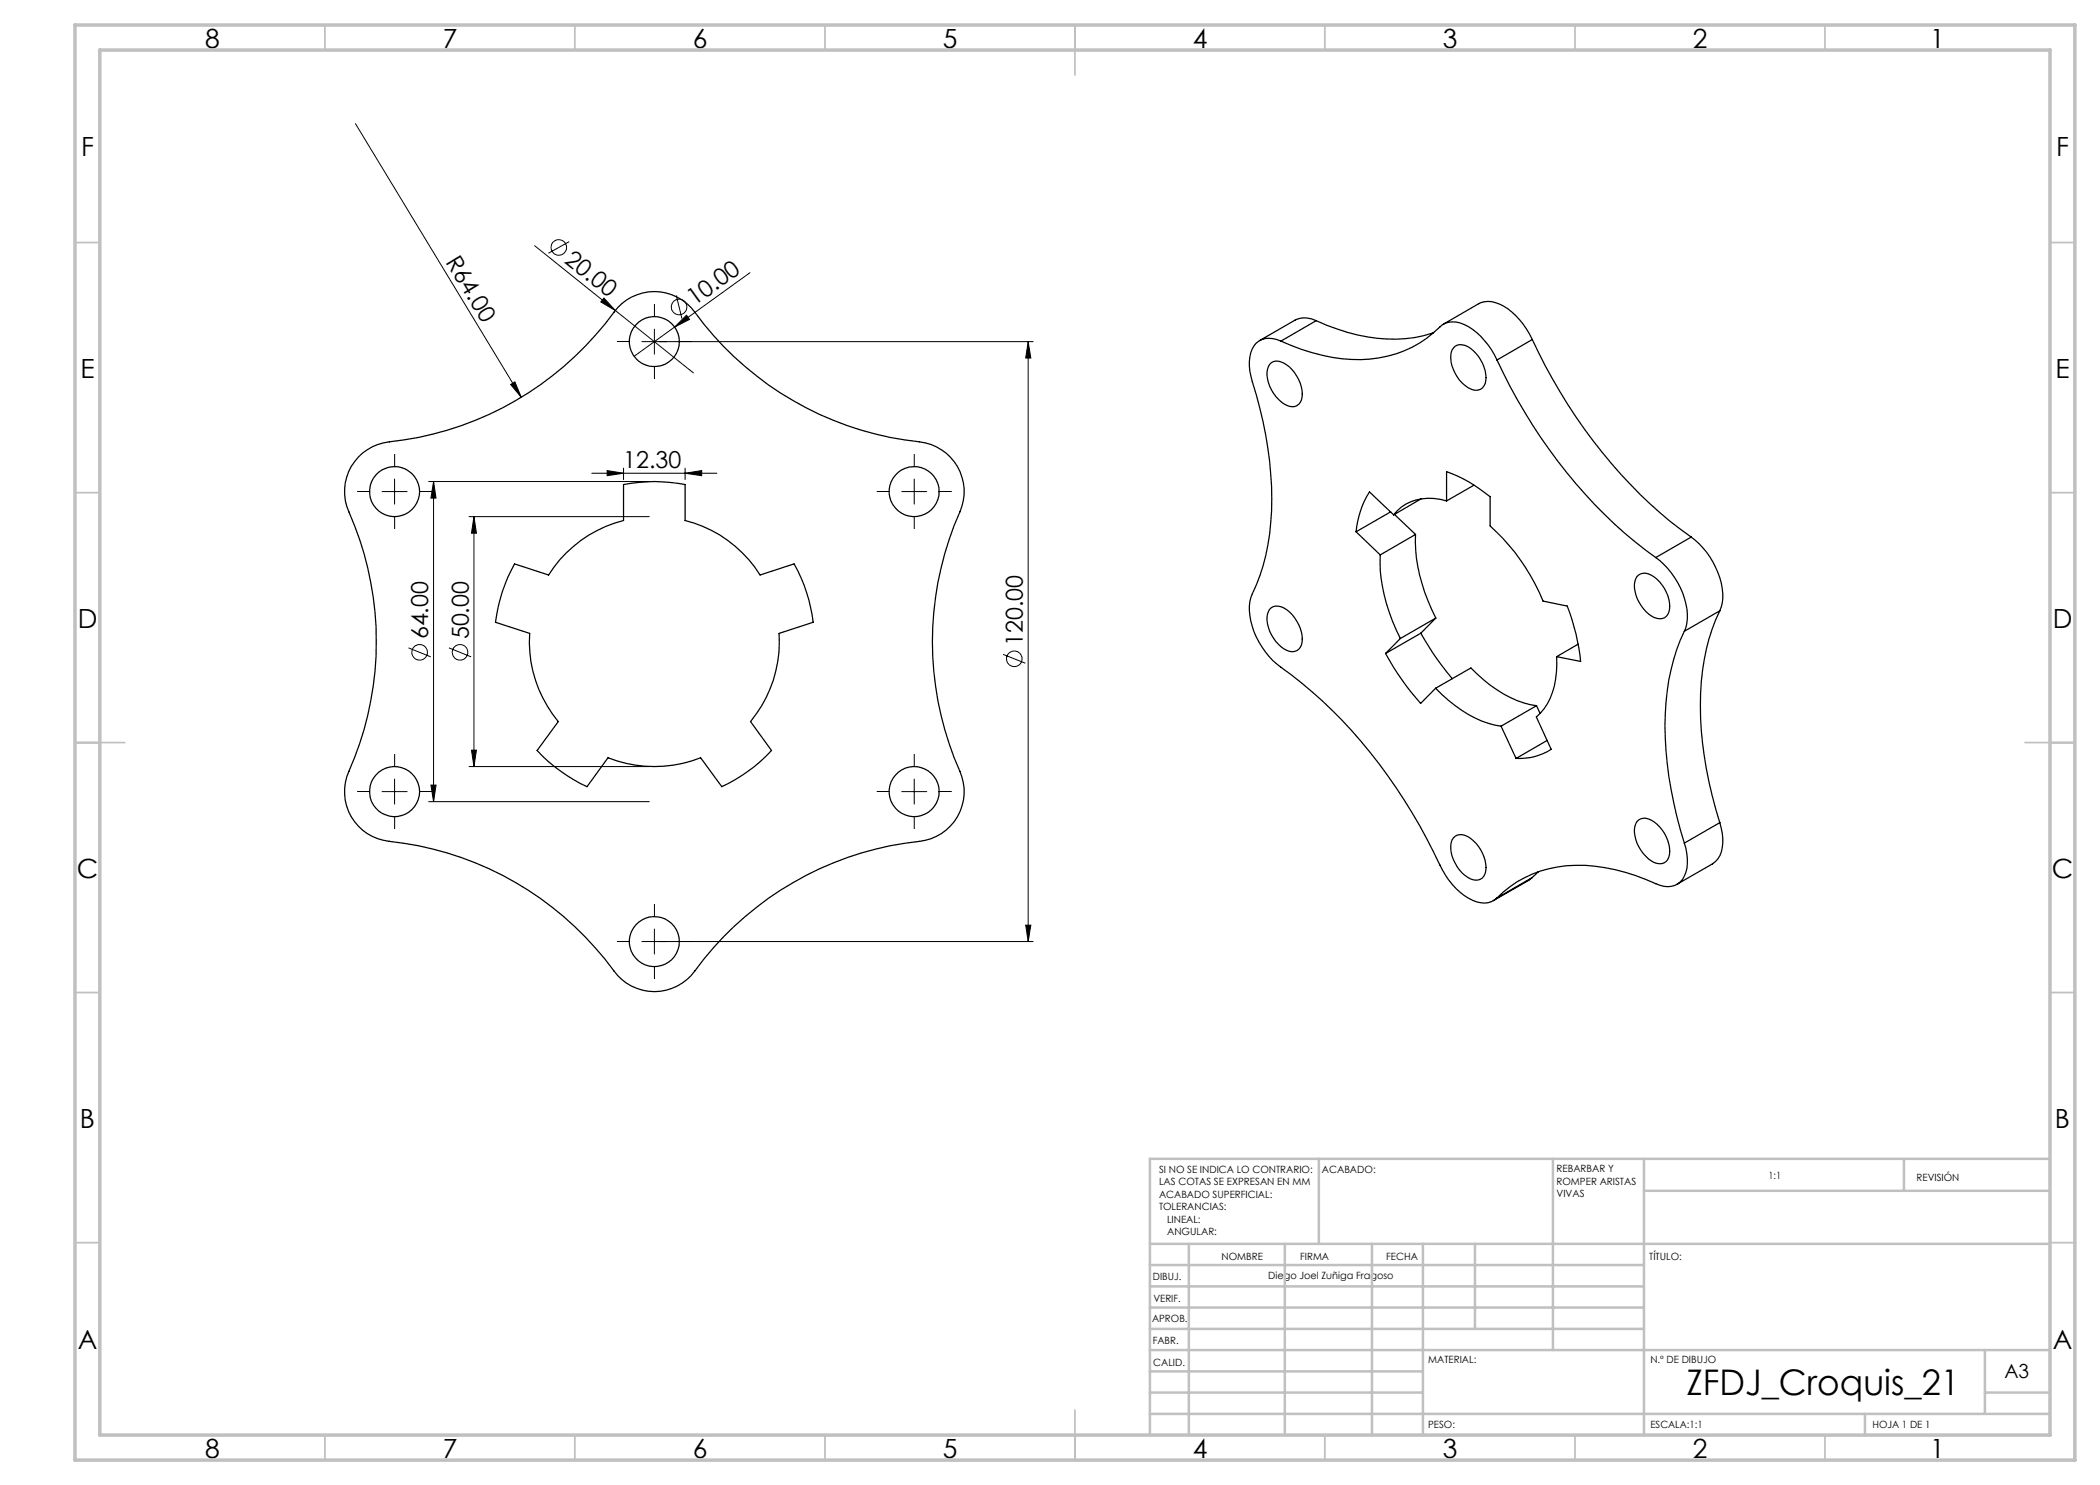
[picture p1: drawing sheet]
<svg xmlns="http://www.w3.org/2000/svg" width="420mm" height="297mm" viewBox="0 0 420 297" stroke-linecap="round" stroke-linejoin="round" font-family="sans-serif">
<g fill="none" stroke="#000" stroke-width=".25">
<path d="M253.9 72.9a2.1 2.1 0 0 1 2.9-.3 7.2 7.2 0 0 1 3.5 7.4 1.95 1.95 0 0 1-2.9 1.1 7.3 7.3 0 0 1-3.9-7.3zM256.2 68.2a34 34 0 0 0 19.6 3.4 22.3 22.3 0 0 0 12.7-6.7 4.8 4.8 0 0 1 5.2 .4 15.8 15.8 0 0 1 5.7 6.7M256.2 68.2a4.5 4.5 0 0 0-5 .4 7.2 7.2 0 0 0-1 6.7 77.1 77.1 0 0 1 3.9 29.2 40.1 40.1 0 0 1-3.9 14.9 12.7 12.7 0 0 0 2.2 10 17.1 17.1 0 0 0 5.9 5.6 103.8 103.8 0 0 1 30.2 39 12 12 0 0 0 7.6 6.5 3.7 3.7 0 0 0 3.3-.9M263.2 64.1a34.6 34.6 0 0 0 19.7 3.4l3.8-1M263.2 64.1a4.6 4.6 0 0 0-4.2-.1l-7.1 4.1M263.2 64.1l-7 4.1M288.7 64.8l7-4.1a4.9 4.9 0 0 1 5 .5 15.2 15.2 0 0 1 5.8 6.7M290.7 69.6a2.13 2.13 0 0 1 2.8-.3 7.3 7.3 0 0 1 3.5 7.4 2.15 2.15 0 0 1-3.5 .8 7.6 7.6 0 0 1-3.3-7zM299.4 72a102.3 102.3 0 0 0 29.7 38l2.1 1.5M306.5 67.9a103.6 103.6 0 0 0 27.6 36.4l4.1 3.1M306.5 67.9l-7.1 4.1M71.6 91.4a10.1 10.1 0 0 1 6.3-3 64.5 64.5 0 0 0 45.6-26.9 10 10 0 0 1 15.5 .9 64.6 64.6 0 0 0 46.1 26.2 10 10 0 0 1 6.9 13.8 64.5 64.5 0 0 0 .4 53 10 10 0 0 1-8.5 12.9 64.5 64.5 0 0 0-45.7 26.8 10 10 0 0 1-15.4-.9 64.6 64.6 0 0 0-46.1-26.1 9.9 9.9 0 0 1-6.9-13.8 64.7 64.7 0 0 0-.4-53 9.9 9.9 0 0 1 2.2-9.9z"/>
<path d="M284.2 99.8l-5.5 3.2M294.8 97l-5.5 3.2M102.9 112.8l6.8 2.2a24.8 24.8 0 0 1 15-10.9v-7.2a31.9 31.9 0 0 1 12.3 0v7.2a24.8 24.8 0 0 1 15 10.9l6.8-2.2a31.9 31.9 0 0 1 3.8 11.7l-6.8 2.2a25 25 0 0 1-5.7 17.6l4.2 5.8a32.2 32.2 0 0 1-9.9 7.2l-4.3-5.8a25.2 25.2 0 0 1-18.5 0l-4.2 5.8a32.9 32.9 0 0 1-10-7.2l4.3-5.8a25 25 0 0 1-5.8-17.6l-6.8-2.2a31.9 31.9 0 0 1 3.8-11.7zM271.2 106.4l4.8 4.6M276 111a33.8 33.8 0 0 0 4.1 16.7M278.1 102.4l-6.9 4M278.7 103l-4.8-4.6a18.2 18.2 0 0 0-2.7 8M278.9 102.9l4.2 4M283.1 106.9a33.4 33.4 0 0 0 4.1 16.7M283.1 106.9l-7.1 4.1M289.3 100.2v-5.9a29.1 29.1 0 0 1 8.7 5v5.9a41.4 41.4 0 0 1 10.6 15l4.8 1a41.3 41.3 0 0 1 2.7 11.1l-4.8-1M289.3 100.2a9.4 9.4 0 0 0-10.6 2.8"/>
<path d="M327.4 115.3a2.38 2.38 0 0 1 3.4 .1 7.4 7.4 0 0 1 3 7 2.12 2.12 0 0 1-3.5 .8 7.5 7.5 0 0 1-3.3-7zM331.2 111.5a15.5 15.5 0 0 1 6.3 12.3l-.3 1.7-.3 .8M338.2 107.4a15.8 15.8 0 0 1 6.4 12.3l-.1 .9-.5 1.6M338.2 107.4l-7 4.1M253.9 121.8a2.38 2.38 0 0 1 3.5 .2 7.4 7.4 0 0 1 2.9 7 2.15 2.15 0 0 1-3.5 .8 7.5 7.5 0 0 1-3.3-7zM277.1 130.7a55 55 0 0 0 7 10l3-3M280.1 127.7l-3 3M284.2 126.6a57.2 57.2 0 0 0 6.2 9.1M284.2 126.6l-7.1 4.1M287.1 137.7a23.2 23.2 0 0 0 13.1 7.5M287.1 137.7l7.1-4.1a23.3 23.3 0 0 0 13.1 7.5M287.2 123.6l-7.1 4.1"/>
<path d="M287.2 123.6l-3 3M311.3 131.3a15.1 15.1 0 0 1-3.2 11.3l-.8 .8 2.9 6.5a11.6 11.6 0 0 1-7 1.8M315.6 128.8l-4.3 2.5M336.9 126.3a44.2 44.2 0 0 0-3.8 21.3 82.9 82.9 0 0 0 3.8 21M344 122.2a44.8 44.8 0 0 0-3.9 21.3 81 81 0 0 0 3.9 21M344 122.2l-7.1 4.1M300.2 145.2l3 6.5M307.3 141.1l-7.1 4.1M307.3 141.1l.7 1.6M309.4 148.1l-6.2 3.6M290.7 167.6a2.37 2.37 0 0 1 3.4 .1 7.3 7.3 0 0 1 2.9 7 2.11 2.11 0 0 1-3.5 .8 7.1 7.1 0 0 1-3.1-7.5zM306.5 175.5l-.7 .6-7.1 4"/>
<path d="M306.5 175.5l-7.1 4.1M307.7 174.3l-1.2 1.2M327.4 164.3a2.38 2.38 0 0 1 3.4 .1 7.3 7.3 0 0 1 3 7 1.96 1.96 0 0 1-3 1.1 7.4 7.4 0 0 1-3.8-7.3zM336.9 168.6a8.6 8.6 0 0 1-.4 7.2 4.1 4.1 0 0 1-5.3 .9 34.8 34.8 0 0 0-19.7-3.3 21.9 21.9 0 0 0-12.1 6.2M344 164.5a8.4 8.4 0 0 1-.4 7.2l-1.1 1.1-7.1 4M344 164.5l-7.1 4.1"/>
<circle cx="130.9" cy="68.3" r="5"/>
<circle cx="78.9" cy="98.3" r="5"/>
<circle cx="182.8" cy="98.3" r="5"/>
<circle cx="78.9" cy="158.3" r="5"/>
<circle cx="182.8" cy="158.3" r="5"/>
<circle cx="130.9" cy="188.3" r="5"/>
</g>
<g fill="none" stroke="#000" stroke-width=".2">
<path d="M71.1 24.7l33.1 54.7M106.9 49.1l16.1 13M113.8 48.3l-4.1 2.4M120.8 59.6l2.2 2.5-2.8-1.7zM135.3 59.1l1.1 4.6M150 54.5l-23.2 16.8M102.1 76.9l.9-.5 1.2 3zM123 62.1l15.7 12.5M130.9 65.8v5M137.3 63l.6 .9-3 1.5zM205.6 68.3v120M205.6 68.3l.6 3.3h-1.1z"/>
<path d="M206.6 68.3h-78.2M76.4 98.3h5M78.9 95.8v5M85.7 96.3h44.2M86.7 96.3v64M86.7 96.3l.5 3.3h-1zM118.4 94.6h25M121.4 94.1l3.3 .5-3.3 .5zM124.7 93.6v2.3M137 94.6l3.3-.5v1zM137 93.6v2.3M180.3 98.3h5"/>
<path d="M182.8 95.8v5M93.8 103.3h36.1M94.8 103.3v50M94.8 103.3l.5 3.3h-1zM81.7 129.6l4.4 1.8M89.8 129.6l4.4 1.8M200.6 130.9l4.5 1.7M76.4 158.3h5M78.9 155.8v5M86.2 157h1l-.5 3.3zM93.8 153.3h36.1M94.3 150h1l-.5 3.3z"/>
<path d="M180.3 158.3h5M182.8 155.8v5M85.7 160.3h44.2M128.4 188.3h78.2M130.9 185.8v5M205.1 185h1.1l-.6 3.3z"/>
<circle cx="111.8" cy="49.5" r="1.55"/>
<circle cx="135.8" cy="61.4" r="1.57"/>
<circle cx="83.9" cy="130.5" r="1.56"/>
<circle cx="92" cy="130.5" r="1.56"/>
<circle cx="202.9" cy="131.8" r="1.56"/>
</g>
<g fill="none" stroke="#000" stroke-width=".2" stroke-dasharray="15.2 1.3 1.3 1.3" stroke-linecap="butt">
<path d="M125.9 68.3h-2.5M130.9 63.3v-2.5M130.9 73.3v2.5M135.9 68.3h2.5M73.9 98.3h-2.5M78.9 93.3v-2.5M83.9 98.3h2.5M177.9 98.3h-2.5M182.9 93.3v-2.5M187.9 98.3h2.5M78.9 103.3v2.5M182.9 103.3v2.5"/>
<path d="M73.9 158.3h-2.5M78.9 153.3v-2.5M83.9 158.3h2.5M177.9 158.3h-2.5M182.9 153.3v-2.5M187.9 158.3h2.5M78.9 163.3v2.5M182.9 163.3v2.5M125.9 188.3h-2.5M130.9 183.3v-2.5M130.9 193.3v2.5M135.9 188.3h2.5"/>
</g>
<g fill="none" stroke="#c0c0c0" stroke-width=".35">
<path d="M65 5v5M115 5v5M165 5v5M215 5v10M265 5v5M315 5v5M365 5v5M15 48.5h5M410 48.5h5M15 98.5h5M410 98.5h5M15 148.5h10"/>
<path d="M405 148.5h10M15 198.5h5M410 198.5h5M15 248.5h5M410 248.5h5M65 287v5M115 287v5M165 287v5M215 282v10M265 287v5M315 287v5M365 287v5"/>
</g>
<g fill="none" stroke="#c0c0c0" stroke-width=".5">
<path d="M263.8 231.8v17M310.6 231.8v38.2M328.8 231.8v55.2M328.8 238.2h81.2M380.8 231.8v6.4M410 231.8h-180v55.2M230 248.8h180M230 257.3h98.8M230 253h98.8M237.8 248.8v38.2M257 248.8v38.2M274.4 248.8v38.2"/>
<path d="M284.6 248.8v38.2M295 248.8v17M230 265.8h98.8M230 261.5h98.8M230 278.5h54.6M230 274.3h54.6M230 270h180M397 278.5h13M397 270v12.8M230 282.8h180M373 282.8v4.2"/>
</g>
<path d="M15 5h400v287h-400zM20 10h390v277h-390z" fill="none" stroke="#c0c0c0" stroke-width=".7"/>
<g fill="#000">
<path d="M102.1 76.9l.9-.5 1.2 3zM120.8 59.6l2.2 2.5-2.8-1.7zM137.3 63l.6 .9-3 1.5z"/>
<path d="M121.4 94.1l3.3 .5-3.3 .5zM137 94.6l3.3-.5v1z"/>
<path d="M205.1 185h1.1l-.6 3.3zM205.6 68.3l.6 3.3h-1.1zM94.3 150h1l-.5 3.3zM94.8 103.3l.5 3.3h-1zM86.2 157h1l-.5 3.3zM86.7 96.3l.5 3.3h-1z"/>
</g>
<text font-size="7.1" x="337.3" y="279">ZFDJ_Croquis_21</text>
<g font-size="5.3">
<text x="41" y="9.5">8</text>
<text x="88.5" y="9.5">7</text>
<text x="138.5" y="9.5">6</text>
<text x="188.5" y="9.5">5</text>
<text x="238.5" y="9.5">4</text>
<text x="288.5" y="9.5">3</text>
<text x="338.5" y="9.5">2</text>
<text x="386" y="9.5">1</text>
<text x="16.2" y="31.3">F</text>
<text x="411.2" y="31.3">F</text>
<text x="16.1" y="75.5">E</text>
<text x="411.1" y="75.5">E</text>
<text x="15.5" y="125.5">D</text>
<text x="410.5" y="125.5">D</text>
<text x="15.4" y="175.5">C</text>
<text x="410.4" y="175.5">C</text>
<text x="16" y="225.5">B</text>
<text x="411" y="225.5">B</text>
<text x="15.5" y="269.8">A</text>
<text x="410.5" y="269.8">A</text>
<text x="41" y="291.5">8</text>
<text x="88.5" y="291.5">7</text>
<text x="138.5" y="291.5">6</text>
<text x="188.5" y="291.5">5</text>
<text x="238.5" y="291.5">4</text>
<text x="288.5" y="291.5">3</text>
<text x="338.5" y="291.5">2</text>
<text x="386" y="291.5">1</text>
</g>
<g font-size="4.7">
<text x="89.1" y="52.4" transform="rotate(59 89.1 52.4)">R64.00</text>
<text x="112.7" y="52.4" transform="rotate(39 112.7 52.4)">20.00</text>
<text x="138.9" y="61.3" transform="rotate(-36 138.9 61.3)">10.00</text>
<text x="124.7" y="93.6">12.30</text>
<text x="85.7" y="127.9" transform="rotate(-90 85.7 127.9)">64.00</text>
<text x="93.7" y="127.9" transform="rotate(-90 93.7 127.9)">50.00</text>
<text x="204.6" y="129.2" transform="rotate(-90 204.6 129.2)">120.00</text>
</g>
<text font-size="3.9" x="400.9" y="275.5">A3</text>
<g font-size="2">
<text x="231.8" y="234.6">SI NO SE INDICA LO CONTRARIO:</text>
<text x="231.8" y="237.1">LAS COTAS SE EXPRESAN EN MM</text>
<text x="231.8" y="239.6">ACABADO SUPERFICIAL:</text>
<text x="264.4" y="234.6">ACABADO:</text>
<text x="311.3" y="234.5">REBARBAR Y</text>
<text x="311.3" y="237">ROMPER ARISTAS</text>
<text x="311.3" y="239.5">VIVAS</text>
<text x="353.7" y="235.8">1:1</text>
<text x="383.3" y="236.2">REVISIÓN</text>
<text x="231.8" y="242.1">TOLERANCIAS:</text>
<text x="233.4" y="244.6">LINEAL:</text>
<text x="233.4" y="247.1">ANGULAR:</text>
<text x="244.3" y="252">NOMBRE</text>
<text x="260" y="251.9">FIRMA</text>
<text x="277.2" y="251.9">FECHA</text>
<text x="329.9" y="251.9">TÍTULO:</text>
<text x="230.6" y="256.1">DIBUJ.</text>
<text x="253.7" y="255.9">Diego Joel Zuñiga Fragoso</text>
<text x="230.7" y="260.3">VERIF.</text>
<text x="230.4" y="264.4">APROB.</text>
<text x="230.5" y="268.8">FABR.</text>
<text x="230.7" y="273.1">CALID.</text>
<text x="285.6" y="272.5">MATERIAL:</text>
<text x="330.1" y="272.5">N.º DE DIBUJO</text>
<text x="285.6" y="285.5">PESO:</text>
<text x="330.1" y="285.6">ESCALA:1:1</text>
<text x="374.5" y="285.6">HOJA 1 DE 1</text>
</g>
</svg>
